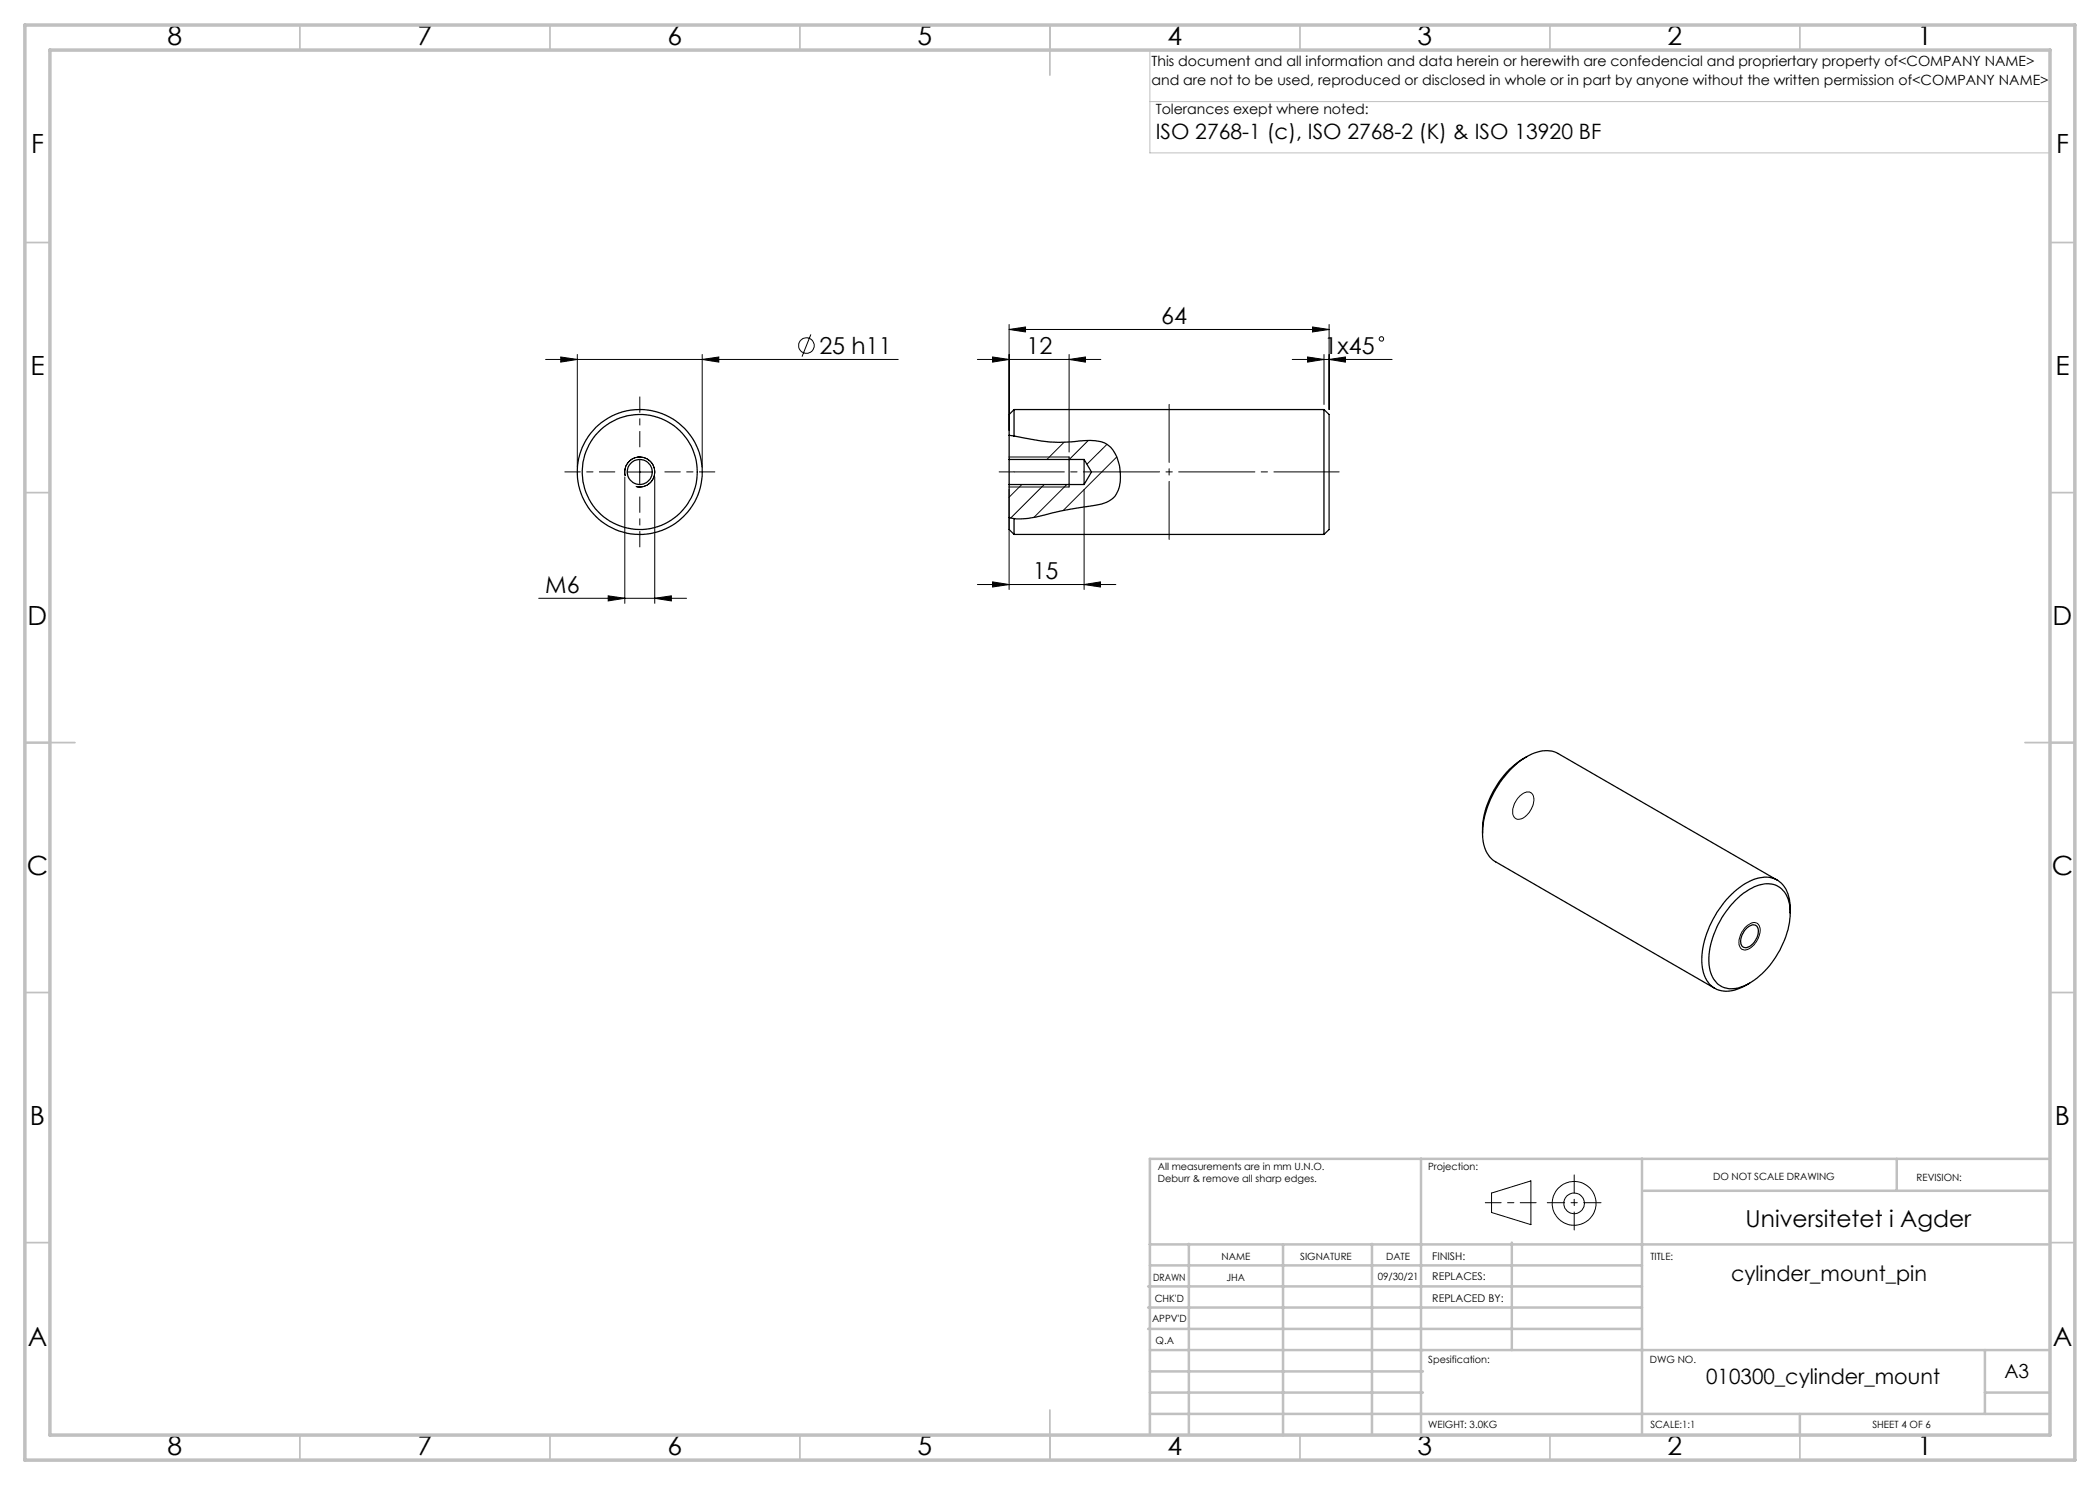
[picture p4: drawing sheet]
<svg xmlns="http://www.w3.org/2000/svg" width="420mm" height="297mm" viewBox="0 0 420 297" stroke-linecap="round" stroke-linejoin="round" font-family="sans-serif">
<g fill="none" stroke="#000" stroke-width=".2">
<path d="M109.1 71.9h70.5M112.1 71.4l3.4 .5-3.4 .5zM115.5 70.9v22.5M140.4 71.9l3.4-.5v1zM140.4 70.9v22.5M162.2 66.9l-1.8 4.4M195.5 71.9h24.7M198.5 71.4l3.3 .5-3.3 .5zM201.8 65.9l3.3-.5v1zM201.8 64.9v21.2M201.8 65.9h64M213.8 71.9l3.3-.5v1z"/>
<path d="M213.8 70.9v19.5M258.4 71.9h20M261.5 71.4l3.3 .5-3.3 .5zM262.5 65.4l3.3 .5-3.3 .5zM264.8 70.9v10M265.8 71.9l3.3-.5v1zM265.8 64.9v17M125 95.4v25.3M125.1 95.2a2.99 2.99 0 0 1 2.6-3.8 2.99 2.99 0 0 1 3.2 3.3 2.99 2.99 0 0 1-3.7 2.6M125.4 94.4h5.1M128 91.9v5M131 95.4v25.3"/>
<path d="M201.8 91.4h12M201.8 97.4h12M201.8 97.9v20M204.4 96.9l-2.6 2.5M208.8 96.9l-6.7 6.7M212.8 88.5l-3.4 3.4M213.4 96.9l-6.6 6.6M216.8 97.9v20M217.6 88.1l-3.7 3.8M221.4 88.9l-4 3.9M223.3 91.4l-10.6 10.7M107.7 119.7h29.6"/>
<path d="M121.6 119.2l3.4 .5-3.4 .5zM131 119.7l3.3-.5v1zM195.5 116.9h27.7M198.5 116.4l3.3 .5-3.3 .5zM216.8 116.9l3.3-.5v1zM304 159.2l.1-.1a1.49 1.49 0 0 1 2.5-.1 4.1 4.1 0 0 1-2.8 4.9 1.42 1.42 0 0 1-1.3-2l.5-1.3zM349 185.5l.6-.5a1.36 1.36 0 0 1 1.3-.5 1.36 1.36 0 0 1 1.1 1 4.1 4.1 0 0 1-3.1 4.5 1.57 1.57 0 0 1-1.1-2.1l.5-1.4zM298.3 238.6l7.9-2.4v8.7l-7.9-2.4z"/>
<circle cx="161.3" cy="69.1" r="1.56"/>
<circle cx="276.3" cy="67.8" r=".44"/>
<circle cx="314.8" cy="240.7" r="2.07"/>
<circle cx="314.8" cy="240.7" r="4.4"/>
</g>
<path d="M123 94.4h-10M128 89.4v-10M128 99.4v10M133 94.4h10M297.1 240.5h10.1" fill="none" stroke="#000" stroke-width=".2" stroke-dasharray="15.2 1.3 1.3 1.3" stroke-dashoffset="12.1"/>
<g fill="none" stroke="#000" stroke-width=".25">
<path d="M201.8 91.9v5M201.8 87.1l1 .1M201.8 96.9h15M201.8 91.9h15M201.8 87.1v4.8M201.8 96.9v6.6M202.8 81.9v5.3M202.8 87.2l1.8 .4a32.1 32.1 0 0 0 12.4 .5 5.7 5.7 0 0 1 5.6 1.9 9.3 9.3 0 0 1 .7 8.7 5.2 5.2 0 0 1-4.1 2.3l-6.9 1.2-3.4 .8a15.5 15.5 0 0 1-6.1 .7M202.8 81.9l-1 1v4.2M202.8 81.9h62M213.8 91.4v6M216.8 91.9v5"/>
<path d="M216.8 91.9l1.5 2.5-1.5 2.5M264.8 81.9v25M264.8 81.9l1 1v23l-1 1M201.8 103.5v2.4l1 1M201.8 103.5l1 .2M202.8 103.7v3.2M202.8 106.9h62M305.4 151.3a17.9 17.9 0 0 0-8.9 15.3M355.5 176l-43.9-25.3a6.6 6.6 0 0 0-6.9 1.1 19.7 19.7 0 0 0-8.2 15.2 6 6 0 0 0 2.6 5.4l43.8 25.3M347.1 180a9.7 9.7 0 0 1 6.8-3.2 4.6 4.6 0 0 1 4.1 4.6 17.3 17.3 0 0 1-5.6 13.3 9.2 9.2 0 0 1-6.7 3 4.8 4.8 0 0 1-3.9-4.8 17.9 17.9 0 0 1 5.3-12.9zM349.4 185.6a1.41 1.41 0 0 1 2-.3 3.3 3.3 0 0 1-2 4.2 1.11 1.11 0 0 1-1.1-.4 1.11 1.11 0 0 1-.1-1.1 4.3 4.3 0 0 1 1.2-2.4zM358 182.6a6.9 6.9 0 0 0-2.4-6.5 6.1 6.1 0 0 0-6.5 .6 19.3 19.3 0 0 0-8.7 16.2 5.2 5.2 0 0 0 4.4 5.3 8.6 8.6 0 0 0 5.1-1.6"/>
<circle cx="127.9" cy="94.4" r="12.5"/>
<circle cx="127.9" cy="94.4" r="2.51"/>
<circle cx="128" cy="94.4" r="11.5"/>
</g>
<path d="M264.8 94.4h-62" fill="none" stroke="#000" stroke-width=".2" stroke-dasharray="15.2 1.3 1.3 1.3" stroke-dashoffset="5.2"/>
<path d="M202.8 94.4h-3M264.8 94.4h3" fill="none" stroke="#000" stroke-width=".2" stroke-dasharray="15.2 1.3 1.3 1.3"/>
<path d="M233.8 80.9v27" fill="none" stroke="#000" stroke-width=".2" stroke-dasharray="15.2 1.3 1.3 1.3" stroke-dashoffset="3.6"/>
<path d="M314.8 235v11" fill="none" stroke="#000" stroke-width=".2" stroke-dasharray="15.2 1.3 1.3 1.3" stroke-dashoffset="11.6"/>
<path d="M309.5 240.5h10.7" fill="none" stroke="#000" stroke-width=".2" stroke-dasharray="15.2 1.3 1.3 1.3" stroke-dashoffset="11.8"/>
<path d="M230 10v20.6h180M230.5 10h179.5v33M230 20.3h180" fill="none" stroke="#c0c0c0" stroke-width=".2"/>
<g fill="none" stroke="#c0c0c0" stroke-width=".35">
<path d="M60 5v5M110 5v5M160 5v5M210 5v10M260 5v5M310 5v5M360 5v5M5 48.5h5M410 48.5h5M5 98.5h5M410 98.5h5M5 148.5h10"/>
<path d="M405 148.5h10M5 198.5h5M410 198.5h5M5 248.5h5M410 248.5h5M60 287v5M110 287v5M160 287v5M210 282v10M260 287v5M310 287v5M360 287v5"/>
</g>
<g fill="none" stroke="#c0c0c0" stroke-width=".5">
<path d="M284.2 231.8v55.2M328.4 231.8v55.2M328.8 238.2h81.2M379.3 231.8v6.4M410 231.8h-180v55.2M229.6 257.3h98.8M230 248.9h179.6M230 253.1h98.4M237.8 248.8v38.2M256.6 248.9v38.2M274.4 248.8v38.2M302.4 248.5v21.5"/>
<path d="M229.6 265.8h98.8M229.6 261.5h98.8M230 278.5h54.6M230 274.3h54.6M230 270h180M397 278.5h13M397 270v12.8M230 282.8h180M360 282.8v4.2"/>
</g>
<path d="M5 5h410v287h-410zM10 10h400v277h-400z" fill="none" stroke="#c0c0c0" stroke-width=".7"/>
<g fill="#000">
<path d="M112.1 71.4l3.4 .5-3.4 .5zM140.4 71.9l3.4-.5v1zM121.6 119.2l3.4 .5-3.4 .5zM131 119.7l3.3-.5v1z"/>
<path d="M213.8 71.9l3.3-.5v1zM198.5 71.4l3.3 .5-3.3 .5zM216.8 116.9l3.3-.5v1zM198.5 116.4l3.3 .5-3.3 .5zM265.8 71.9l3.3-.5v1zM261.5 71.4l3.3 .5-3.3 .5zM262.5 65.4l3.3 .5-3.3 .5zM201.8 65.9l3.3-.5v1z"/>
</g>
<g font-size="5.3">
<text x="33.5" y="8.9">8</text>
<text x="83.5" y="8.9">7</text>
<text x="133.5" y="8.9">6</text>
<text x="183.5" y="8.9">5</text>
<text x="233.5" y="8.9">4</text>
<text x="283.5" y="8.9">3</text>
<text x="333.5" y="8.9">2</text>
<text x="383.5" y="8.9">1</text>
<text x="6.2" y="30.7">F</text>
<text x="411.2" y="30.7">F</text>
<text x="6.1" y="74.9">E</text>
<text x="411.1" y="74.9">E</text>
<text x="5.5" y="124.9">D</text>
<text x="410.5" y="124.9">D</text>
<text x="5.3" y="174.9">C</text>
<text x="410.3" y="174.9">C</text>
<text x="6" y="224.9">B</text>
<text x="411" y="224.9">B</text>
<text x="5.5" y="269.2">A</text>
<text x="410.5" y="269.2">A</text>
<text x="33.5" y="290.9">8</text>
<text x="83.5" y="290.9">7</text>
<text x="133.5" y="290.9">6</text>
<text x="183.5" y="290.9">5</text>
<text x="233.5" y="290.9">4</text>
<text x="283.5" y="290.9">3</text>
<text x="333.5" y="290.9">2</text>
<text x="383.5" y="290.9">1</text>
</g>
<g font-size="4.7">
<text x="232.3" y="64.9">64</text>
<text x="163.9" y="70.8">25 h11</text>
<text x="205.3" y="70.9">12</text>
<text x="264.9" y="70.8">1x45</text>
<text x="109.1" y="118.7">M6</text>
<text x="206.5" y="115.9">15</text>
<text x="349.1" y="245.3">Universitetet i Agder</text>
</g>
<g font-size="4.2">
<text x="231.1" y="27.8">ISO 2768-1 (c), ISO 2768-2 (K) &amp; ISO 13920 BF</text>
<text x="346.2" y="256.3">cylinder_mount_pin</text>
<text x="341.2" y="276.8">010300_cylinder_mount</text>
</g>
<text font-size="3.9" x="400.9" y="275.5">A3</text>
<g font-size="2.8">
<text x="230.3" y="13.1">This document and all information and data herein or herewith are confedencial and propriertary property of&lt;COMPANY NAME&gt;</text>
<text x="230.3" y="16.9">and are not to be used, reproduced or disclosed in whole or in part by anyone without the written permission of&lt;COMPANY NAME&gt;</text>
<text x="231.1" y="22.8">Tolerances exept where noted:</text>
</g>
<g font-size="2.1">
<text x="286.4" y="251.9">FINISH:</text>
<text x="286.5" y="256">REPLACES:</text>
<text x="286.5" y="260.4">REPLACED BY:</text>
</g>
<g font-size="2">
<text x="231.6" y="234">All measurements are in mm U.N.O.</text>
<text x="285.6" y="234">Projection:</text>
<text x="231.6" y="236.5">Deburr &amp; remove all sharp edges.</text>
<text x="342.6" y="236">DO NOT SCALE DRAWING</text>
<text x="383.3" y="236.2">REVISION:</text>
<text x="244.3" y="252">NAME</text>
<text x="260" y="251.9">SIGNATURE</text>
<text x="277.2" y="251.9">DATE</text>
<text x="330.1" y="251.9">TITLE:</text>
<text x="230.6" y="256.1">DRAWN</text>
<text x="245.3" y="256.1">JHA</text>
<text x="275.6" y="255.9">09/30/21</text>
<text x="230.9" y="260.3">CHK'D</text>
<text x="230.4" y="264.4">APPV'D</text>
<text x="231.1" y="268.8">Q.A</text>
<text x="285.6" y="272.5">Spesification:</text>
<text x="330" y="272.5">DWG NO.</text>
<text x="285.6" y="285.5">WEIGHT: 3.0KG</text>
<text x="330.1" y="285.6">SCALE:1:1</text>
<text x="374.5" y="285.6">SHEET 4 OF 6</text>
</g>
</svg>
